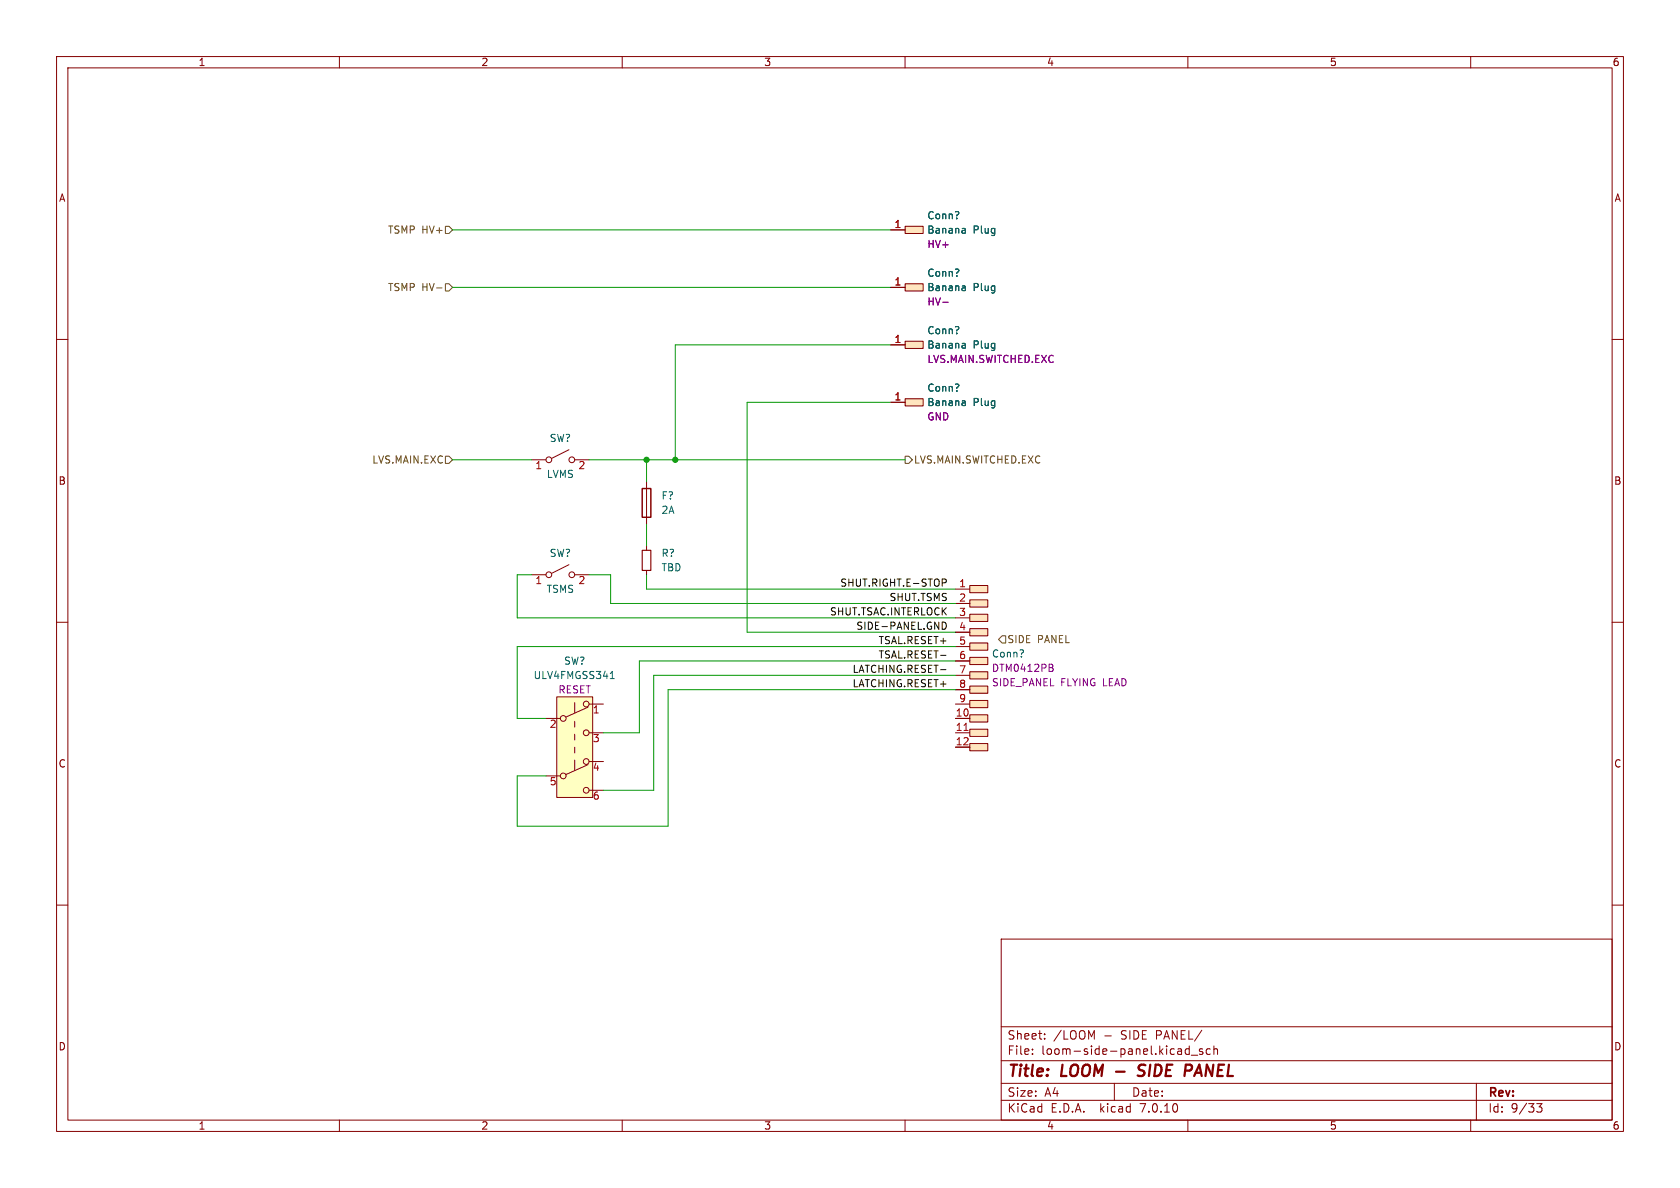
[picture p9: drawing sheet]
<svg xmlns="http://www.w3.org/2000/svg" width="297mm" height="210mm" viewBox="0 0 297 210" stroke-linecap="round" stroke-linejoin="round" font-family="sans-serif">
<g fill="none" stroke="#840000" stroke-width=".18">
<path d="M10 10h277v190h-277zM12 12h273v186h-273zM60 10v2M110 10v2M160 10v2M210 10v2M260 10v2M10 60h2M157.5 40.6h2.5M157.5 50.8h2.5M160 40h3.2v1.3h-3.2zM160 50.2h3.2v1.2h-3.2z"/>
<path d="M285 60h2M100.6 79.5l-3.1 1.5M157.5 71.1h2.5M157.5 61h2.5M160 70.5h3.2v1.3h-3.2zM160 60.3h3.2v1.3h-3.2zM94 81.3h2.5M100.6 99.8l-3.1 1.5M101.6 81.3h2.5M114.3 85.1v7.6M114.3 96.5v.8M10 110h2"/>
<path d="M94 101.6h2.5M101.6 101.6h2.5M114.3 100.8v.8M168.9 106.7h2.5M168.9 111.8h2.5M168.9 116.8h2.5M168.9 104.1h2.5M168.9 109.2h2.5M168.9 114.3h2.5M168.9 119.4h2.5M171.4 103.5h3.2v1.3h-3.2zM171.4 106h3.2v1.3h-3.2z"/>
<path d="M171.4 108.6h3.2v1.3h-3.2zM171.4 111.1h3.2v1.3h-3.2zM171.4 113.7h3.2v1.2h-3.2zM171.4 116.2h3.2v1.3h-3.2zM171.4 118.7h3.2v1.3h-3.2zM285 110h2M96.5 127h2.6M96.5 137.2h2.6M98.4 123.2h6.4v17.8h-6.4zM101.6 124.2v1.8M101.6 127.5v1M101.6 129.8v1"/>
<path d="M101.6 132.1v1M101.6 134.4v1.7M103.9 135.2l-3.8 1.7M103.9 125l-3.8 1.7M104.1 129.5h2.6M104.1 124.5h2.6M104.1 134.6h2.6M104.1 139.7h2.6M168.9 121.9h2.5M168.9 127h2.5M168.9 132.1h2.5M168.9 129.5h2.5"/>
<path d="M168.9 124.5h2.5M171.4 121.3h3.2v1.3h-3.2zM171.4 123.8h3.2v1.3h-3.2zM171.4 126.4h3.2v1.2h-3.2zM171.4 128.9h3.2v1.3h-3.2zM171.4 131.4h3.2v1.3h-3.2zM10 160h2M285 160h2M177 166h108v32h-108zM60 198v2M110 198v2M160 198v2"/>
<path d="M177 194.5h108M177 191.5h108M177 187.5h108M177 181.5h108M182.5 186.3v.1M182.5 185.5v.1M184.7 183.6v.1M184.7 182.8v.1M197 191.5v3M210 198v2M210.2 184.9v1.5M210.2 185.5l-.4-.1-.3 .3v.4l.2 .2h.5"/>
<path d="M210.6 186.5h1.1M212.6 185.5l-.4-.1-.2 .2 .1 .2 .5 .2v.3h-.6M214 185.5l-.5-.1-.3 .3v.4l.2 .2h.6M214.6 185.5l.2-.1 .4 .1v.9M214.6 184.9v1.5M260 198v2M261 191.5v6.5M271.7 195.1h.9l-.5 .6 .4 .1v.7l-.2 .1-.6-.1"/>
<circle cx="97" cy="81.3" r=".51"/>
<circle cx="101.1" cy="81.3" r=".51"/>
<circle cx="97" cy="101.6" r=".51"/>
<circle cx="101.1" cy="101.6" r=".51"/>
<circle cx="99.6" cy="127" r=".51"/>
<circle cx="99.6" cy="137.2" r=".51"/>
<circle cx="103.6" cy="124.5" r=".51"/>
<circle cx="103.6" cy="139.7" r=".51"/>
<circle cx="103.6" cy="129.5" r=".51"/>
<circle cx="103.6" cy="134.6" r=".51"/>
</g>
<path d="M202.2 190a.85 .85 0 0 1-1.1 .1M202.2 188.2l-.7 .1a.46 .46 0 0 0-.2 .5 .46 .46 0 0 0 .3 .4l.6 .2M210.6 188.3a.53 .53 0 0 1 0 .8" fill="none" stroke="#840000" stroke-width=".4"/>
<g fill="#ffe5bf" stroke="#ffe5bf" stroke-width=".18">
<path d="M171.4 103.5h3.2v1.3h-3.2z"/>
<path d="M171.4 106h3.2v1.3h-3.2z"/>
<path d="M171.4 108.6h3.2v1.3h-3.2z"/>
<path d="M171.4 111.1h3.2v1.3h-3.2z"/>
<path d="M171.4 113.7h3.2v1.2h-3.2z"/>
<path d="M171.4 116.2h3.2v1.3h-3.2z"/>
<path d="M171.4 118.7h3.2v1.3h-3.2z"/>
<path d="M171.4 121.3h3.2v1.3h-3.2z"/>
<path d="M171.4 123.8h3.2v1.3h-3.2z"/>
<path d="M171.4 126.4h3.2v1.2h-3.2z"/>
<path d="M171.4 128.9h3.2v1.3h-3.2z"/>
<path d="M171.4 131.4h3.2v1.3h-3.2z"/>
<path d="M160 70.5h3.2v1.3h-3.2z"/>
<path d="M160 60.3h3.2v1.3h-3.2z"/>
<path d="M160 40h3.2v1.3h-3.2z"/>
<path d="M160 50.2h3.2v1.2h-3.2z"/>
</g>
<path d="M170.4 129.1h.7" fill="none" stroke="#a90000" stroke-width=".18"/>
<path d="M166.7 53.4h.9M185.9 117.4l.2 .3-.2 .3 .2 .1 .1 .3-.2 .3h-.5" fill="none" stroke="#840084" stroke-width=".18"/>
<path d="M113.5 97.3h1.6v3.5h-1.6z" fill="none" stroke="#840000" stroke-width=".2"/>
<path d="M113.5 86.4h1.6v5h-1.6z" fill="none" stroke="#840000" stroke-width=".25"/>
<g fill="none" stroke="#006464" stroke-width=".18">
<path d="M170.5 40.4l.2 .2v.6M170.5 50.5l.2 .2v.7M170.7 41.2h-.5M170.7 40.7h-.5M170.7 51.3l-.5 .1M170.7 50.8l-.5 .1M170.5 60.7l.2 .2v.6M170.5 70.9l.2 .1v.7M170.7 71.6l-.5 .1M170.7 71.2h-.5M170.7 61.5h-.5M170.7 61l-.5 .1"/>
<path d="M107.9 120h.7M108.1 118.9l.2-.2v1.3"/>
</g>
<path d="M98.4 123.2h6.4v17.8h-6.4z" fill="#ffffc2" stroke="#ffffc2" stroke-width=".18"/>
<path d="M77.2 50.9h.9M78.7 50.2h.7l.6 .6-.6 .6h-.7zM78.7 40h.7l.6 .6-.6 .7h-.7zM78.7 80.6h.7l.6 .7-.6 .6h-.7zM160 80.6h.7l.6 .7-.6 .6h-.7zM177.2 112.4h.6v1.3h-.6l-.7-.7z" fill="none" stroke="#725600" stroke-width=".18"/>
<path d="M166.3 115.8h.9M166.3 118.4h.9M166.6 110a.64 .64 0 0 1 .7 .6 .64 .64 0 0 1-.7 .6M166.6 102.4h.5l.2 .2-.1 .4h-.6" fill="none" stroke="#0f0f0f" stroke-width=".18"/>
<g fill="none" stroke="#009600" stroke-width=".18">
<path d="M80 40.6h77.5M80 50.8h77.5M157.5 71.1h-25.4v40.7h36.8M157.5 61h-38.1v20.3M80 81.3h14M104.1 81.3h55.9M114.3 81.3v3.8M114.3 92.7v3.8M94 101.6h-2.6v7.6h77.5M104.1 101.6h3.8v5.1h61M114.3 101.6v2.5h54.6M168.9 114.3h-77.5v12.7h5.1"/>
<path d="M168.9 116.8h-55.9v12.7h-6.3M168.9 119.4h-53.3v20.3h-8.9M168.9 121.9h-50.8v24.2h-26.7v-8.9h5.1"/>
</g>
<g fill="#009600" stroke="#009600" stroke-width=".18">
<circle cx="114.3" cy="81.3" r=".46"/>
<circle cx="119.4" cy="81.3" r=".46"/>
</g>
<g font-size="2.8" fill="#840000">
<text x="178" y="190.9">Title:</text>
<text x="187.7" y="190.9">LOOM -</text>
<text x="202.9" y="190.9">SIDE</text>
<text x="211.9" y="190.9">PANEL</text>
</g>
<g font-size="2.1" fill="#840000">
<text x="178" y="184">Sheet:</text>
<text x="186.2" y="184">/LOOM</text>
<text x="195.2" y="184">-</text>
<text x="198.3" y="184">SIDE PANEL/</text>
<text x="178" y="186.7">File:</text>
<text x="184.1" y="186.7">loom-side-panel.kicad_sch</text>
<text x="178" y="196.9">KiCad</text>
<text x="178" y="194.1">Size:</text>
<text x="184.7" y="194.1">A4</text>
<text x="185.7" y="196.9">E.D.A.</text>
<text x="194.6" y="196.9">kicad</text>
<text x="200" y="194.1">Date:</text>
<text x="201.8" y="196.9">7.0.10</text>
<text x="263" y="194.3">Rev:</text>
<text x="263" y="196.9">Id:</text>
<text x="267.1" y="196.9">9/33</text>
</g>
<g font-size="1.8" fill="#840000">
<text x="35" y="11.9">1</text>
<text x="85" y="11.9">2</text>
<text x="135" y="11.9">3</text>
<text x="185" y="11.9">4</text>
<text x="235" y="11.9">5</text>
<text x="285" y="11.9">6</text>
<text x="10.3" y="35.9">A</text>
<text x="285.3" y="35.9">A</text>
<text x="10.3" y="85.9">B</text>
<text x="285.3" y="85.9">B</text>
<text x="10.3" y="135.9">C</text>
<text x="285.3" y="135.9">C</text>
<text x="10.3" y="185.9">D</text>
<text x="285.3" y="185.9">D</text>
<text x="35" y="199.9">1</text>
<text x="85" y="199.9">2</text>
<text x="135" y="199.9">3</text>
<text x="185" y="199.9">4</text>
<text x="235" y="199.9">5</text>
<text x="285" y="199.9">6</text>
</g>
<g font-size="1.8" fill="#725600">
<text x="68.5" y="41.5">TSMP HV+</text>
<text x="68.5" y="51.7">TSMP HV-</text>
<text x="65.7" y="82.1">LVS.MAIN.EXC</text>
<text x="161.5" y="82.1">LVS.MAIN.SWITCHED.EXC</text>
<text x="178" y="113.9">SIDE</text>
<text x="183.4" y="113.9">PANEL</text>
</g>
<g font-size="1.8" fill="#a90000">
<text x="158" y="40.4">1</text>
<text x="158" y="50.5">1</text>
<text x="158" y="60.7">1</text>
<text x="158" y="70.9">1</text>
<text x="94.5" y="83.3">1</text>
<text x="102.2" y="83.3">2</text>
<text x="94.5" y="103.6">1</text>
<text x="102.2" y="103.6">2</text>
<text x="169.5" y="103.9">1</text>
<text x="169.5" y="106.4">2</text>
<text x="169.5" y="109">3</text>
<text x="169.5" y="111.5">4</text>
<text x="169.5" y="114">5</text>
<text x="169.5" y="116.6">6</text>
<text x="169.5" y="119.1">7</text>
<text x="169.5" y="121.7">8</text>
<text x="169.5" y="124.2">9</text>
<text x="97.1" y="129">2</text>
<text x="104.7" y="126.4">1</text>
<text x="104.7" y="131.5">3</text>
<text x="168.9" y="126.7">10</text>
<text x="168.9" y="129.3">11</text>
<text x="168.9" y="131.8">12</text>
<text x="104.7" y="136.6">4</text>
<text x="97.1" y="139.1">5</text>
<text x="104.7" y="141.7">6</text>
</g>
<g font-size="1.8" fill="#006464">
<text x="163.8" y="39">Conn?</text>
<text x="163.8" y="41.5">Banana</text>
<text x="172" y="41.5">Plug</text>
<text x="163.8" y="49.1">Conn?</text>
<text x="163.8" y="51.7">Banana</text>
<text x="172" y="51.7">Plug</text>
<text x="163.8" y="59.3">Conn?</text>
<text x="163.8" y="61.8">Banana</text>
<text x="163.8" y="69.4">Conn?</text>
<text x="163.8" y="72">Banana</text>
<text x="172" y="72">Plug</text>
<text x="97.1" y="78.3">SW?</text>
<text x="96.6" y="84.7">LVMS</text>
<text x="116.8" y="88.5">F?</text>
<text x="116.8" y="91">2A</text>
<text x="97.1" y="98.7">SW?</text>
<text x="116.8" y="98.7">R?</text>
<text x="116.8" y="101.2">TBD</text>
<text x="96.5" y="105">TSMS</text>
<text x="99.6" y="117.7">SW?</text>
<text x="175.3" y="116.4">Conn?</text>
<text x="94.2" y="120.2">ULV4FMGSS341</text>
</g>
<g font-size="1.8" fill="#840084">
<text x="163.8" y="44">HV+</text>
<text x="163.8" y="54.2">HV-</text>
<text x="163.8" y="64.4">LVS.MAIN.SWITCHED.EXC</text>
<text x="172" y="61.8">Plug</text>
<text x="163.8" y="74.5">GND</text>
<text x="175.3" y="119">DTM0412PB</text>
<text x="98.6" y="122.8">RESET</text>
<text x="175.3" y="121.5">SIDE_PANEL</text>
<text x="187.5" y="121.5">FLYING LEAD</text>
</g>
<g font-size="1.8" fill="#0f0f0f">
<text x="148.4" y="103.8">SHUT.RIGHT.E-STOP</text>
<text x="157.2" y="106.3">SHUT.TSMS</text>
<text x="146.6" y="108.9">SHUT.TSAC.INTERLOCK</text>
<text x="151.3" y="111.4">SIDE-PANEL.GND</text>
<text x="155.2" y="114">TSAL.RESET+</text>
<text x="150.6" y="119">LATCHING.RESET-</text>
<text x="155.2" y="116.5">TSAL.RESET-</text>
<text x="150.6" y="121.6">LATCHING.RESET+</text>
</g>
</svg>
